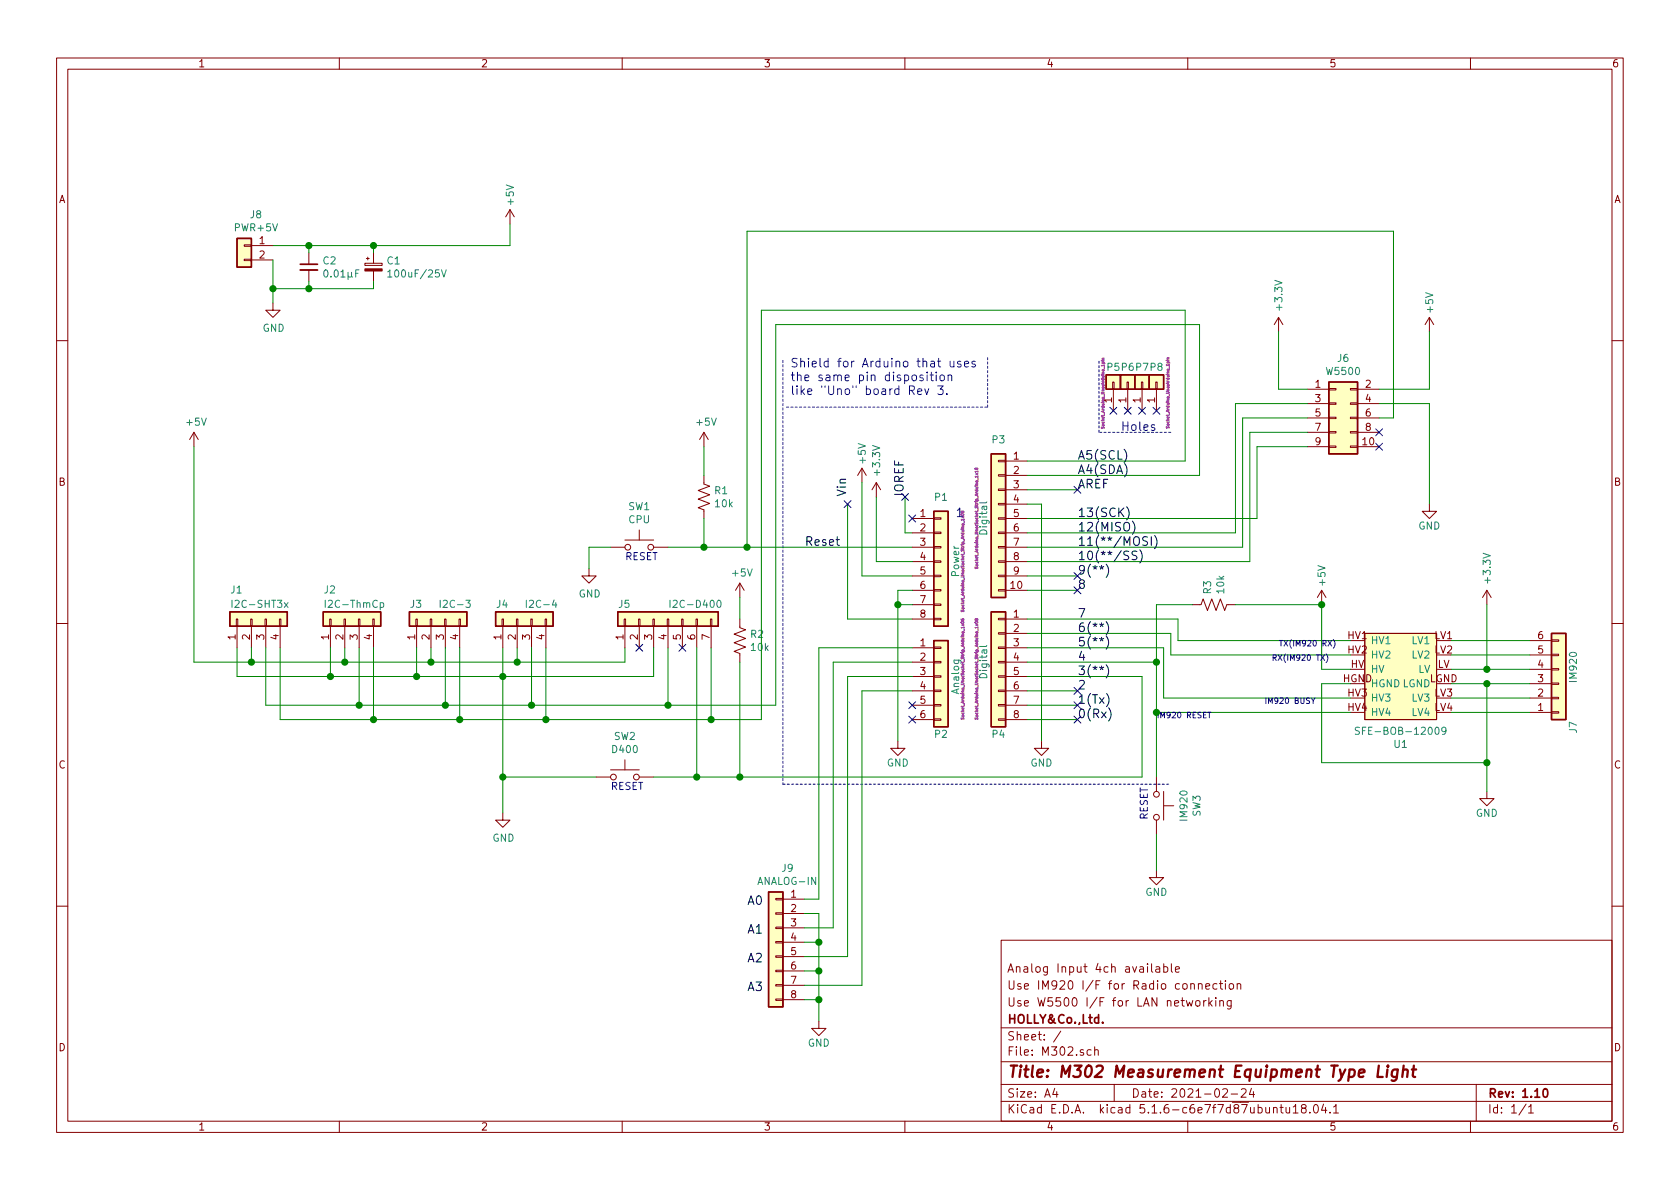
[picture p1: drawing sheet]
EESchema Schematic File Version 4
EELAYER 30 0
EELAYER END
$Descr A4 11693 8268
encoding utf-8
Sheet 1 1
Title "M302 Measurement Equipment Type Light"
Date "2021-02-24"
Rev "1.10"
Comp "HOLLY&Co.,Ltd."
Comment1 "Use W5500 I/F for LAN networking"
Comment2 "Use IM920 I/F for Radio connection"
Comment3 "Analog Input 4ch available"
Comment4 ""
$EndDescr
Text Label 5900 3450 1    60   ~ 0
Vin
Text Label 6300 3450 1    60   ~ 0
IOREF
Text Label 5200 6300 0    60   ~ 0
A0
Text Label 5200 6500 0    60   ~ 0
A1
Text Label 5200 6700 0    60   ~ 0
A2
Text Label 5200 6900 0    60   ~ 0
A3
Text Label 7500 5000 0    60   ~ 0
0(Rx)
Text Label 7500 4800 0    60   ~ 0
2
Text Label 7500 4900 0    60   ~ 0
1(Tx)
Text Label 7500 4600 0    60   ~ 0
4
Text Label 7500 4500 0    60   ~ 0
5(**)
Text Label 7500 4400 0    60   ~ 0
6(**)
Text Label 7500 4300 0    60   ~ 0
7
Text Label 7500 4100 0    60   ~ 0
8
Text Label 7500 4000 0    60   ~ 0
9(**)
Text Label 7500 3900 0    60   ~ 0
10(**/SS)
Text Label 7500 3800 0    60   ~ 0
11(**/MOSI)
Text Label 7500 3700 0    60   ~ 0
12(MISO)
Text Label 7500 3600 0    60   ~ 0
13(SCK)
Text Label 7500 3400 0    60   ~ 0
AREF
NoConn ~ 6350 3600
Text Label 7500 3300 0    60   ~ 0
A4(SDA)
Text Label 7500 3200 0    60   ~ 0
A5(SCL)
Text Notes 7800 3000 0    60   ~ 0
Holes
Text Notes 5500 2750 0    60   ~ 0
Shield for Arduino that uses\nthe same pin disposition\nlike "Uno" board Rev 3.
$Comp
L Connector_Generic:Conn_01x08 P1
U 1 1
P 6550 3900
F 0 "P1" H 6550 4350 50  0000 C CNN
F 1 "Power" V 6650 3900 50  0000 C CNN
F 2 "Socket_Arduino_Uno:Socket_Strip_Arduino_1x08" V 6700 3900 20  0000 C CNN
F 3 "" H 6550 3900 50  0000 C CNN
	1    6550 3900
	1    0    0    -1  
$EndComp
Text Label 5600 3800 0    60   ~ 0
Reset
$Comp
L power:+3.3V #PWR01
U 1 1
P 6100 3450
F 0 "#PWR01" H 6100 3300 50  0001 C CNN
F 1 "+3.3V" V 6100 3700 50  0000 C CNN
F 2 "" H 6100 3450 50  0000 C CNN
F 3 "" H 6100 3450 50  0000 C CNN
	1    6100 3450
	1    0    0    -1  
$EndComp
$Comp
L power:+5V #PWR02
U 1 1
P 6000 3350
F 0 "#PWR02" H 6000 3200 50  0001 C CNN
F 1 "+5V" V 6000 3550 50  0000 C CNN
F 2 "" H 6000 3350 50  0000 C CNN
F 3 "" H 6000 3350 50  0000 C CNN
	1    6000 3350
	1    0    0    -1  
$EndComp
$Comp
L power:GND #PWR03
U 1 1
P 6250 5150
F 0 "#PWR03" H 6250 4900 50  0001 C CNN
F 1 "GND" H 6250 5000 50  0000 C CNN
F 2 "" H 6250 5150 50  0000 C CNN
F 3 "" H 6250 5150 50  0000 C CNN
	1    6250 5150
	1    0    0    -1  
$EndComp
$Comp
L power:GND #PWR04
U 1 1
P 7250 5150
F 0 "#PWR04" H 7250 4900 50  0001 C CNN
F 1 "GND" H 7250 5000 50  0000 C CNN
F 2 "" H 7250 5150 50  0000 C CNN
F 3 "" H 7250 5150 50  0000 C CNN
	1    7250 5150
	1    0    0    -1  
$EndComp
$Comp
L Connector_Generic:Conn_01x06 P2
U 1 1
P 6550 4700
F 0 "P2" H 6550 4300 50  0000 C CNN
F 1 "Analog" V 6650 4700 50  0000 C CNN
F 2 "Socket_Arduino_Uno:Socket_Strip_Arduino_1x06" V 6700 4750 20  0000 C CNN
F 3 "" H 6550 4700 50  0000 C CNN
	1    6550 4700
	1    0    0    -1  
$EndComp
$Comp
L Connector_Generic:Conn_01x01 P5
U 1 1
P 7750 2650
F 0 "P5" V 7850 2650 50  0000 C CNN
F 1 "CONN_01X01" V 7850 2650 50  0001 C CNN
F 2 "Socket_Arduino_Uno:Arduino_1pin" H 7671 2724 20  0000 C CNN
F 3 "" H 7750 2650 50  0000 C CNN
	1    7750 2650
	0    -1   -1   0   
$EndComp
$Comp
L Connector_Generic:Conn_01x01 P6
U 1 1
P 7850 2650
F 0 "P6" V 7950 2650 50  0000 C CNN
F 1 "CONN_01X01" V 7950 2650 50  0001 C CNN
F 2 "Socket_Arduino_Uno:Arduino_1pin" H 7850 2650 20  0001 C CNN
F 3 "" H 7850 2650 50  0000 C CNN
	1    7850 2650
	0    -1   -1   0   
$EndComp
$Comp
L Connector_Generic:Conn_01x01 P7
U 1 1
P 7950 2650
F 0 "P7" V 8050 2650 50  0000 C CNN
F 1 "CONN_01X01" V 8050 2650 50  0001 C CNN
F 2 "Socket_Arduino_Uno:Arduino_1pin" V 7950 2650 20  0001 C CNN
F 3 "" H 7950 2650 50  0000 C CNN
	1    7950 2650
	0    -1   -1   0   
$EndComp
$Comp
L Connector_Generic:Conn_01x01 P8
U 1 1
P 8050 2650
F 0 "P8" V 8150 2650 50  0000 C CNN
F 1 "CONN_01X01" V 8150 2650 50  0001 C CNN
F 2 "Socket_Arduino_Uno:Arduino_1pin" H 7974 2572 20  0000 C CNN
F 3 "" H 8050 2650 50  0000 C CNN
	1    8050 2650
	0    -1   -1   0   
$EndComp
NoConn ~ 7750 2850
NoConn ~ 7850 2850
NoConn ~ 7950 2850
NoConn ~ 8050 2850
$Comp
L Connector_Generic:Conn_01x08 P4
U 1 1
P 6950 4600
F 0 "P4" H 6950 4100 50  0000 C CNN
F 1 "Digital" V 7050 4600 50  0000 C CNN
F 2 "Socket_Arduino_Uno:Socket_Strip_Arduino_1x08" V 7100 4550 20  0000 C CNN
F 3 "" H 6950 4600 50  0000 C CNN
	1    6950 4600
	-1   0    0    -1  
$EndComp
Wire Notes Line
	5475 2825 6875 2825
Wire Notes Line
	6875 2825 6875 2475
Wire Wire Line
	6300 3450 6300 3700
Wire Wire Line
	6300 3700 6350 3700
Wire Wire Line
	6350 3900 6100 3900
Wire Wire Line
	6350 4000 6000 4000
Wire Wire Line
	6350 4300 5900 4300
Wire Wire Line
	6350 4100 6250 4100
Wire Wire Line
	6350 4200 6250 4200
Wire Wire Line
	6000 4000 6000 3350
Wire Wire Line
	6100 3900 6100 3450
Wire Wire Line
	6350 4500 5700 4500
Wire Wire Line
	5800 4600 5800 6450
Wire Wire Line
	5900 4700 5900 6650
$Comp
L Connector_Generic:Conn_01x10 P3
U 1 1
P 6950 3600
F 0 "P3" H 6950 4150 50  0000 C CNN
F 1 "Digital" V 7050 3600 50  0000 C CNN
F 2 "Socket_Arduino_Uno:Socket_Strip_Arduino_1x10" V 7100 3600 20  0000 C CNN
F 3 "" H 6950 3600 50  0000 C CNN
	1    6950 3600
	-1   0    0    -1  
$EndComp
Wire Wire Line
	7150 4100 7500 4100
Wire Wire Line
	7150 4000 7500 4000
Wire Wire Line
	7150 3400 7500 3400
Wire Wire Line
	7150 5000 7500 5000
Wire Wire Line
	7150 4900 7500 4900
Wire Wire Line
	7150 4800 7500 4800
Wire Wire Line
	7150 3500 7250 3500
Wire Wire Line
	7250 3500 7250 5150
Wire Wire Line
	6250 4100 6250 4200
Wire Notes Line
	5450 2500 5450 5450
Wire Notes Line
	5450 5450 8150 5450
Text Notes 6650 3600 0    60   ~ 0
1
Wire Notes Line
	8150 3000 7650 3000
Wire Notes Line
	7650 3000 7650 2500
$Comp
L Connector_Generic:Conn_01x04 J4
U 1 1
P 3600 4300
F 0 "J4" V 3700 4450 50  0000 R CNN
F 1 "I2C-4" V 3700 4250 50  0000 R CNN
F 2 "Connector_JST:JST_XH_B4B-XH-A_1x04_P2.50mm_Vertical" H 3600 4300 50  0001 C CNN
F 3 "~" H 3600 4300 50  0001 C CNN
	1    3600 4300
	0    -1   -1   0   
$EndComp
$Comp
L Connector_Generic:Conn_01x04 J3
U 1 1
P 3000 4300
F 0 "J3" V 3100 4450 50  0000 R CNN
F 1 "I2C-3" V 3100 4250 50  0000 R CNN
F 2 "Connector_JST:JST_XH_B4B-XH-A_1x04_P2.50mm_Vertical" H 3000 4300 50  0001 C CNN
F 3 "~" H 3000 4300 50  0001 C CNN
	1    3000 4300
	0    -1   -1   0   
$EndComp
$Comp
L Connector_Generic:Conn_01x04 J2
U 1 1
P 2400 4300
F 0 "J2" V 2600 4450 50  0000 R CNN
F 1 "I2C-ThmCp" V 2500 4450 50  0000 R CNN
F 2 "Connector_JST:JST_XH_B4B-XH-A_1x04_P2.50mm_Vertical" H 2400 4300 50  0001 C CNN
F 3 "~" H 2400 4300 50  0001 C CNN
	1    2400 4300
	0    -1   -1   0   
$EndComp
$Comp
L Connector_Generic:Conn_01x04 J1
U 1 1
P 1750 4300
F 0 "J1" V 1950 4450 50  0000 R CNN
F 1 "I2C-SHT3x" V 1850 4450 50  0000 R CNN
F 2 "Connector_JST:JST_XH_B4B-XH-A_1x04_P2.50mm_Vertical" H 1750 4300 50  0001 C CNN
F 3 "~" H 1750 4300 50  0001 C CNN
	1    1750 4300
	0    -1   -1   0   
$EndComp
$Comp
L Connector_Generic:Conn_01x07 J5
U 1 1
P 4650 4300
F 0 "J5" V 4750 4650 50  0000 R CNN
F 1 "I2C-D400" V 4750 4300 50  0000 R CNN
F 2 "Connector_JST:JST_XH_B7B-XH-A_1x07_P2.50mm_Vertical" H 4650 4300 50  0001 C CNN
F 3 "~" H 4650 4300 50  0001 C CNN
	1    4650 4300
	0    -1   -1   0   
$EndComp
$Comp
L power:GND #PWR0101
U 1 1
P 3500 5650
F 0 "#PWR0101" H 3500 5400 50  0001 C CNN
F 1 "GND" H 3505 5477 50  0000 C CNN
F 2 "" H 3500 5650 50  0001 C CNN
F 3 "" H 3500 5650 50  0001 C CNN
	1    3500 5650
	1    0    0    -1  
$EndComp
Wire Wire Line
	3500 5650 3500 5400
Wire Wire Line
	1650 4500 1650 4700
Connection ~ 3500 4700
Wire Wire Line
	3500 4700 3500 4500
Wire Wire Line
	2900 4500 2900 4700
Connection ~ 2900 4700
Wire Wire Line
	2900 4700 3500 4700
Wire Wire Line
	2300 4500 2300 4700
Wire Wire Line
	1650 4700 2300 4700
Connection ~ 2300 4700
Wire Wire Line
	2300 4700 2900 4700
$Comp
L power:+5V #PWR0102
U 1 1
P 1350 3100
F 0 "#PWR0102" H 1350 2950 50  0001 C CNN
F 1 "+5V" H 1365 3273 50  0000 C CNN
F 2 "" H 1350 3100 50  0001 C CNN
F 3 "" H 1350 3100 50  0001 C CNN
	1    1350 3100
	1    0    0    -1  
$EndComp
Wire Wire Line
	3600 4600 3600 4500
Wire Wire Line
	3000 4500 3000 4600
Connection ~ 3000 4600
Wire Wire Line
	3000 4600 3600 4600
Wire Wire Line
	2400 4500 2400 4600
Connection ~ 2400 4600
Wire Wire Line
	2400 4600 3000 4600
Wire Wire Line
	1750 4500 1750 4600
Wire Wire Line
	1350 4600 1750 4600
Connection ~ 1750 4600
Wire Wire Line
	1750 4600 2400 4600
Wire Wire Line
	1850 4900 1850 4500
Wire Wire Line
	2500 4500 2500 4900
Wire Wire Line
	1850 4900 2500 4900
Connection ~ 2500 4900
Wire Wire Line
	2500 4900 3100 4900
Wire Wire Line
	3100 4500 3100 4900
Connection ~ 3100 4900
Wire Wire Line
	3100 4900 3700 4900
Wire Wire Line
	3700 4500 3700 4900
Wire Wire Line
	3700 4900 4650 4900
Wire Wire Line
	1950 5000 1950 4500
Wire Wire Line
	1950 5000 2600 5000
Wire Wire Line
	2600 4500 2600 5000
Connection ~ 2600 5000
Wire Wire Line
	2600 5000 3200 5000
Wire Wire Line
	3200 4500 3200 5000
Connection ~ 3200 5000
Wire Wire Line
	3200 5000 3800 5000
Wire Wire Line
	3800 4500 3800 5000
Wire Wire Line
	3800 5000 4950 5000
Connection ~ 3700 4900
Connection ~ 3800 5000
Wire Wire Line
	4950 4500 4950 5000
Connection ~ 4950 5000
Wire Wire Line
	4950 5000 5300 5000
Wire Wire Line
	4650 4500 4650 4900
Connection ~ 4650 4900
Wire Wire Line
	4650 4900 5400 4900
Wire Wire Line
	4350 4500 4350 4600
Wire Wire Line
	4350 4600 3600 4600
Connection ~ 3600 4600
Wire Wire Line
	4550 4500 4550 4700
Wire Wire Line
	4550 4700 3500 4700
Wire Wire Line
	4850 4500 4850 5400
Wire Wire Line
	4850 5400 4550 5400
Wire Wire Line
	4150 5400 3500 5400
Connection ~ 3500 5400
Wire Wire Line
	3500 5400 3500 4700
Wire Wire Line
	4850 5400 5150 5400
Connection ~ 4850 5400
$Comp
L Switch:SW_Push SW2
U 1 1
P 4350 5400
F 0 "SW2" H 4350 5685 50  0000 C CNN
F 1 "D400" H 4350 5594 50  0000 C CNN
F 2 "HOLLY:TVDT18-050" H 4350 5600 50  0001 C CNN
F 3 "~" H 4350 5600 50  0001 C CNN
	1    4350 5400
	1    0    0    -1  
$EndComp
$Comp
L Switch:SW_Push SW1
U 1 1
P 4450 3800
F 0 "SW1" H 4450 4085 50  0000 C CNN
F 1 "CPU" H 4450 3994 50  0000 C CNN
F 2 "HOLLY:TVDT18-050" H 4450 4000 50  0001 C CNN
F 3 "~" H 4450 4000 50  0001 C CNN
	1    4450 3800
	1    0    0    -1  
$EndComp
$Comp
L Device:R_US R1
U 1 1
P 4900 3450
F 0 "R1" H 4968 3496 50  0000 L CNN
F 1 "10k" H 4968 3405 50  0000 L CNN
F 2 "Resistor_THT:R_Axial_DIN0207_L6.3mm_D2.5mm_P7.62mm_Horizontal" V 4940 3440 50  0001 C CNN
F 3 "~" H 4900 3450 50  0001 C CNN
	1    4900 3450
	1    0    0    -1  
$EndComp
Wire Wire Line
	4650 3800 4900 3800
Wire Wire Line
	4900 3300 4900 3100
Wire Wire Line
	4900 3600 4900 3800
Connection ~ 4900 3800
Wire Wire Line
	4900 3800 5200 3800
$Comp
L power:GND #PWR0103
U 1 1
P 4100 3950
F 0 "#PWR0103" H 4100 3700 50  0001 C CNN
F 1 "GND" H 4105 3777 50  0000 C CNN
F 2 "" H 4100 3950 50  0001 C CNN
F 3 "" H 4100 3950 50  0001 C CNN
	1    4100 3950
	1    0    0    -1  
$EndComp
Wire Wire Line
	4250 3800 4100 3800
Wire Wire Line
	4100 3800 4100 3950
$Comp
L Connector_Generic:Conn_02x05_Odd_Even J6
U 1 1
P 9300 2900
F 0 "J6" H 9350 3317 50  0000 C CNN
F 1 "W5500" H 9350 3226 50  0000 C CNN
F 2 "Connector_PinHeader_2.54mm:PinHeader_2x05_P2.54mm_Vertical" H 9300 2900 50  0001 C CNN
F 3 "~" H 9300 2900 50  0001 C CNN
	1    9300 2900
	1    0    0    -1  
$EndComp
$Comp
L power:+3.3V #PWR0104
U 1 1
P 8900 2300
F 0 "#PWR0104" H 8900 2150 50  0001 C CNN
F 1 "+3.3V" V 8900 2550 50  0000 C CNN
F 2 "" H 8900 2300 50  0000 C CNN
F 3 "" H 8900 2300 50  0000 C CNN
	1    8900 2300
	1    0    0    -1  
$EndComp
$Comp
L power:+5V #PWR0108
U 1 1
P 9950 2300
F 0 "#PWR0108" H 9950 2150 50  0001 C CNN
F 1 "+5V" V 9950 2500 50  0000 C CNN
F 2 "" H 9950 2300 50  0000 C CNN
F 3 "" H 9950 2300 50  0000 C CNN
	1    9950 2300
	1    0    0    -1  
$EndComp
Wire Wire Line
	9100 2700 8900 2700
Wire Wire Line
	8900 2700 8900 2300
Wire Wire Line
	9600 2700 9950 2700
Wire Wire Line
	9950 2700 9950 2300
$Comp
L power:GND #PWR0106
U 1 1
P 9950 3500
F 0 "#PWR0106" H 9950 3250 50  0001 C CNN
F 1 "GND" H 9950 3350 50  0000 C CNN
F 2 "" H 9950 3500 50  0000 C CNN
F 3 "" H 9950 3500 50  0000 C CNN
	1    9950 3500
	1    0    0    -1  
$EndComp
Wire Wire Line
	9600 2800 9950 2800
Wire Wire Line
	9950 2800 9950 3500
Wire Wire Line
	9600 2900 9700 2900
Wire Wire Line
	9700 2900 9700 1600
Wire Wire Line
	9700 1600 5200 1600
Wire Wire Line
	5200 1600 5200 3800
Connection ~ 5200 3800
Wire Wire Line
	5200 3800 6350 3800
NoConn ~ 9600 3000
NoConn ~ 9600 3100
Wire Wire Line
	8600 3700 8600 2800
Wire Wire Line
	8600 2800 9100 2800
Wire Wire Line
	7150 3700 8600 3700
Wire Wire Line
	8650 3800 8650 2900
Wire Wire Line
	8650 2900 9100 2900
Wire Wire Line
	7150 3800 8650 3800
Wire Wire Line
	8700 3000 9100 3000
Wire Wire Line
	7150 3900 8700 3900
Wire Wire Line
	8750 3600 8750 3100
Wire Wire Line
	8750 3100 9100 3100
Wire Wire Line
	7150 3600 8750 3600
NoConn ~ 7500 3400
NoConn ~ 6300 3450
NoConn ~ 4750 4500
NoConn ~ 4450 4500
$Comp
L Connector_Generic:Conn_01x02 J8
U 1 1
P 1700 1700
F 0 "J8" H 1618 1917 50  0000 C CNN
F 1 "PWR+5V" H 1618 1826 50  0000 C CNN
F 2 "Connector_JST:JST_XH_B2B-XH-A_1x02_P2.50mm_Vertical" H 1700 1700 50  0001 C CNN
F 3 "~" H 1700 1700 50  0001 C CNN
	1    1700 1700
	-1   0    0    -1  
$EndComp
Wire Wire Line
	1900 1700 2150 1700
Wire Wire Line
	3550 1700 3550 1550
$Comp
L power:GND #PWR0107
U 1 1
P 1900 2100
F 0 "#PWR0107" H 1900 1850 50  0001 C CNN
F 1 "GND" H 1905 1927 50  0000 C CNN
F 2 "" H 1900 2100 50  0001 C CNN
F 3 "" H 1900 2100 50  0001 C CNN
	1    1900 2100
	1    0    0    -1  
$EndComp
Wire Wire Line
	1900 1800 1900 2000
$Comp
L power:+5V #PWR0105
U 1 1
P 3550 1550
F 0 "#PWR0105" H 3550 1400 50  0001 C CNN
F 1 "+5V" V 3550 1750 50  0000 C CNN
F 2 "" H 3550 1550 50  0000 C CNN
F 3 "" H 3550 1550 50  0000 C CNN
	1    3550 1550
	1    0    0    -1  
$EndComp
$Comp
L Device:CP_Small C1
U 1 1
P 2600 1850
F 0 "C1" H 2688 1896 50  0000 L CNN
F 1 "100uF/25V" H 2688 1805 50  0000 L CNN
F 2 "Capacitor_THT:CP_Radial_D5.0mm_P2.00mm" H 2600 1850 50  0001 C CNN
F 3 "https://akizukidenshi.com/download/ds/rubycon/PK_series.pdf" H 2600 1850 50  0001 C CNN
	1    2600 1850
	1    0    0    -1  
$EndComp
Wire Wire Line
	2600 1750 2600 1700
Connection ~ 2600 1700
Wire Wire Line
	2600 1700 3550 1700
Wire Wire Line
	2600 1950 2600 2000
Wire Wire Line
	2600 2000 2150 2000
Connection ~ 1900 2000
Wire Wire Line
	1900 2000 1900 2100
Wire Wire Line
	8200 4300 8200 4450
Wire Wire Line
	7150 4300 8200 4300
Wire Wire Line
	7150 4400 8150 4400
Wire Wire Line
	8150 4400 8150 4550
Wire Wire Line
	8100 4500 8100 4850
Wire Wire Line
	7150 4500 8100 4500
Wire Wire Line
	7150 4600 8050 4600
Text Notes 8050 5000 0    39   ~ 0
IM920 RESET
$Comp
L Switch:SW_Push SW3
U 1 1
P 8050 5600
F 0 "SW3" H 8050 5885 50  0000 C CNN
F 1 "IM920" H 8050 5794 50  0000 C CNN
F 2 "HOLLY:TVDT18-050" H 8050 5800 50  0001 C CNN
F 3 "~" H 8050 5800 50  0001 C CNN
	1    8050 5600
	0    1    1    0   
$EndComp
$Comp
L power:GND #PWR0113
U 1 1
P 8050 6050
F 0 "#PWR0113" H 8050 5800 50  0001 C CNN
F 1 "GND" H 8050 5900 50  0000 C CNN
F 2 "" H 8050 6050 50  0000 C CNN
F 3 "" H 8050 6050 50  0000 C CNN
	1    8050 6050
	1    0    0    -1  
$EndComp
Wire Wire Line
	8050 6050 8050 5800
Wire Wire Line
	8700 3000 8700 3900
Text Notes 4350 3900 0    50   ~ 0
RESET
Text Notes 4250 5500 0    50   ~ 0
RESET
Text Notes 8000 5700 1    50   ~ 0
RESET
Wire Wire Line
	5400 4900 5400 2250
Wire Wire Line
	5400 2250 8350 2250
Wire Wire Line
	8350 2250 8350 3300
Wire Wire Line
	7150 3300 8350 3300
Wire Wire Line
	5300 5000 5300 2150
Wire Wire Line
	5300 2150 8250 2150
Wire Wire Line
	8250 2150 8250 3200
Wire Wire Line
	7150 3200 8250 3200
Wire Wire Line
	5900 3500 5900 4300
NoConn ~ 5900 3500
NoConn ~ 7500 4100
NoConn ~ 7500 4000
NoConn ~ 7500 4800
NoConn ~ 7500 4900
NoConn ~ 7500 5000
Connection ~ 6250 4200
Wire Wire Line
	6250 4200 6250 5150
$Comp
L Device:R_US R2
U 1 1
P 5150 4450
F 0 "R2" H 5218 4496 50  0000 L CNN
F 1 "10k" H 5218 4405 50  0000 L CNN
F 2 "Resistor_THT:R_Axial_DIN0207_L6.3mm_D2.5mm_P7.62mm_Horizontal" V 5190 4440 50  0001 C CNN
F 3 "~" H 5150 4450 50  0001 C CNN
	1    5150 4450
	1    0    0    -1  
$EndComp
$Comp
L power:+5V #PWR0110
U 1 1
P 5150 4150
F 0 "#PWR0110" H 5150 4000 50  0001 C CNN
F 1 "+5V" H 5165 4323 50  0000 C CNN
F 2 "" H 5150 4150 50  0001 C CNN
F 3 "" H 5150 4150 50  0001 C CNN
	1    5150 4150
	1    0    0    -1  
$EndComp
Wire Wire Line
	5150 4300 5150 4150
Wire Wire Line
	5150 4600 5150 5400
Text Label 7500 4700 0    60   ~ 0
3(**)
Wire Wire Line
	7950 4700 7950 5400
Wire Wire Line
	7950 5400 5150 5400
Wire Wire Line
	7150 4700 7950 4700
Connection ~ 5150 5400
Wire Wire Line
	10350 5300 10350 5500
Connection ~ 10350 5300
Wire Wire Line
	9200 5300 10350 5300
Wire Wire Line
	9200 4750 9200 5300
Wire Wire Line
	9400 4750 9200 4750
Wire Wire Line
	9200 4650 9400 4650
Wire Wire Line
	9200 4200 9200 4650
Connection ~ 10350 4650
Wire Wire Line
	10350 4650 10100 4650
Connection ~ 10350 4750
Wire Wire Line
	10100 4750 10350 4750
Wire Wire Line
	10350 4750 10350 5300
Wire Wire Line
	8050 4950 9400 4950
Text Notes 8900 4500 0    39   ~ 0
TX(IM920 RX)
Text Notes 8850 4600 0    39   ~ 0
RX(IM920 TX)
Text Notes 8800 4900 0    39   ~ 0
IM920 BUSY
Wire Wire Line
	8100 4850 9400 4850
Wire Wire Line
	8150 4550 9400 4550
Wire Wire Line
	8200 4450 9400 4450
$Comp
L power:+5V #PWR0112
U 1 1
P 9200 4200
F 0 "#PWR0112" H 9200 4050 50  0001 C CNN
F 1 "+5V" V 9200 4400 50  0000 C CNN
F 2 "" H 9200 4200 50  0000 C CNN
F 3 "" H 9200 4200 50  0000 C CNN
	1    9200 4200
	1    0    0    -1  
$EndComp
Wire Wire Line
	10100 4950 10650 4950
Wire Wire Line
	10100 4850 10650 4850
Wire Wire Line
	10350 4650 10650 4650
Wire Wire Line
	10350 4200 10350 4650
$Comp
L power:+3.3V #PWR0111
U 1 1
P 10350 4200
F 0 "#PWR0111" H 10350 4050 50  0001 C CNN
F 1 "+3.3V" V 10350 4450 50  0000 C CNN
F 2 "" H 10350 4200 50  0000 C CNN
F 3 "" H 10350 4200 50  0000 C CNN
	1    10350 4200
	1    0    0    -1  
$EndComp
Wire Wire Line
	10350 4750 10650 4750
$Comp
L power:GND #PWR0109
U 1 1
P 10350 5500
F 0 "#PWR0109" H 10350 5250 50  0001 C CNN
F 1 "GND" H 10350 5350 50  0000 C CNN
F 2 "" H 10350 5500 50  0000 C CNN
F 3 "" H 10350 5500 50  0000 C CNN
	1    10350 5500
	1    0    0    -1  
$EndComp
Wire Wire Line
	10100 4550 10650 4550
Wire Wire Line
	10100 4450 10650 4450
$Comp
L Buffer:SFE-BOB-12009 U1
U 1 1
P 9750 5150
F 0 "U1" H 9750 5175 50  0000 C CNN
F 1 "SFE-BOB-12009" H 9750 5084 50  0000 C CNN
F 2 "HOLLY:SFE-BOB-12009" H 9750 5150 50  0001 C CNN
F 3 "" H 9750 5150 50  0001 C CNN
	1    9750 5150
	-1   0    0    1   
$EndComp
$Comp
L Connector_Generic:Conn_01x06 J7
U 1 1
P 10850 4750
F 0 "J7" V 10950 5100 50  0000 R CNN
F 1 "IM920" V 10950 4750 50  0000 R CNN
F 2 "Connector_JST:JST_XH_B6B-XH-A_1x06_P2.50mm_Vertical" H 10850 4750 50  0001 C CNN
F 3 "~" H 10850 4750 50  0001 C CNN
	1    10850 4750
	1    0    0    1   
$EndComp
Wire Wire Line
	8050 4600 8050 4950
Connection ~ 8050 4950
Wire Wire Line
	8050 4950 8050 5400
$Comp
L Device:R_US R3
U 1 1
P 8450 4200
F 0 "R3" H 8518 4246 50  0000 L CNN
F 1 "10k" H 8518 4155 50  0000 L CNN
F 2 "Resistor_THT:R_Axial_DIN0207_L6.3mm_D2.5mm_P7.62mm_Horizontal" V 8490 4190 50  0001 C CNN
F 3 "~" H 8450 4200 50  0001 C CNN
	1    8450 4200
	0    -1   -1   0   
$EndComp
Wire Wire Line
	8300 4200 8050 4200
Wire Wire Line
	8050 4200 8050 4600
Connection ~ 8050 4600
Wire Wire Line
	8600 4200 9200 4200
Connection ~ 9200 4200
$Comp
L Connector_Generic:Conn_01x08 J9
U 1 1
P 5400 6550
F 0 "J9" H 5318 7067 50  0000 C CNN
F 1 "ANALOG-IN" H 5318 6976 50  0000 C CNN
F 2 "Connector_JST:JST_XH_B8B-XH-A_1x08_P2.50mm_Vertical" H 5400 6550 50  0001 C CNN
F 3 "~" H 5400 6550 50  0001 C CNN
	1    5400 6550
	-1   0    0    -1  
$EndComp
Wire Wire Line
	5700 4500 5700 6250
Wire Wire Line
	5700 6250 5600 6250
Wire Wire Line
	6350 4600 5800 4600
Wire Wire Line
	5800 6450 5600 6450
Wire Wire Line
	6350 4700 5900 4700
Wire Wire Line
	5900 6650 5600 6650
Wire Wire Line
	6350 4800 6000 4800
Wire Wire Line
	6000 4800 6000 6850
Wire Wire Line
	6000 6850 5600 6850
$Comp
L power:GND #PWR0114
U 1 1
P 5700 7100
F 0 "#PWR0114" H 5700 6850 50  0001 C CNN
F 1 "GND" H 5700 6950 50  0000 C CNN
F 2 "" H 5700 7100 50  0000 C CNN
F 3 "" H 5700 7100 50  0000 C CNN
	1    5700 7100
	1    0    0    -1  
$EndComp
Wire Wire Line
	5600 6350 5700 6350
Wire Wire Line
	5700 6350 5700 6550
Wire Wire Line
	5600 6550 5700 6550
Connection ~ 5700 6550
Wire Wire Line
	5700 6550 5700 6750
Wire Wire Line
	5600 6750 5700 6750
Connection ~ 5700 6750
Wire Wire Line
	5700 6750 5700 6950
Wire Wire Line
	5600 6950 5700 6950
Connection ~ 5700 6950
Wire Wire Line
	5700 6950 5700 7100
Wire Wire Line
	1350 3100 1350 4600
$Comp
L power:+5V #PWR0115
U 1 1
P 4900 3100
F 0 "#PWR0115" H 4900 2950 50  0001 C CNN
F 1 "+5V" H 4915 3273 50  0000 C CNN
F 2 "" H 4900 3100 50  0001 C CNN
F 3 "" H 4900 3100 50  0001 C CNN
	1    4900 3100
	1    0    0    -1  
$EndComp
NoConn ~ 6350 4900
NoConn ~ 6350 5000
$Comp
L Device:C_Small C2
U 1 1
P 2150 1850
F 0 "C2" H 2242 1896 50  0000 L CNN
F 1 "0.01μF" H 2242 1805 50  0000 L CNN
F 2 "Capacitor_THT:C_Disc_D3.0mm_W2.0mm_P2.50mm" H 2150 1850 50  0001 C CNN
F 3 "~" H 2150 1850 50  0001 C CNN
	1    2150 1850
	1    0    0    -1  
$EndComp
Wire Wire Line
	2150 1750 2150 1700
Connection ~ 2150 1700
Wire Wire Line
	2150 1700 2600 1700
Wire Wire Line
	2150 1950 2150 2000
Connection ~ 2150 2000
Wire Wire Line
	2150 2000 1900 2000
$EndSCHEMATC
